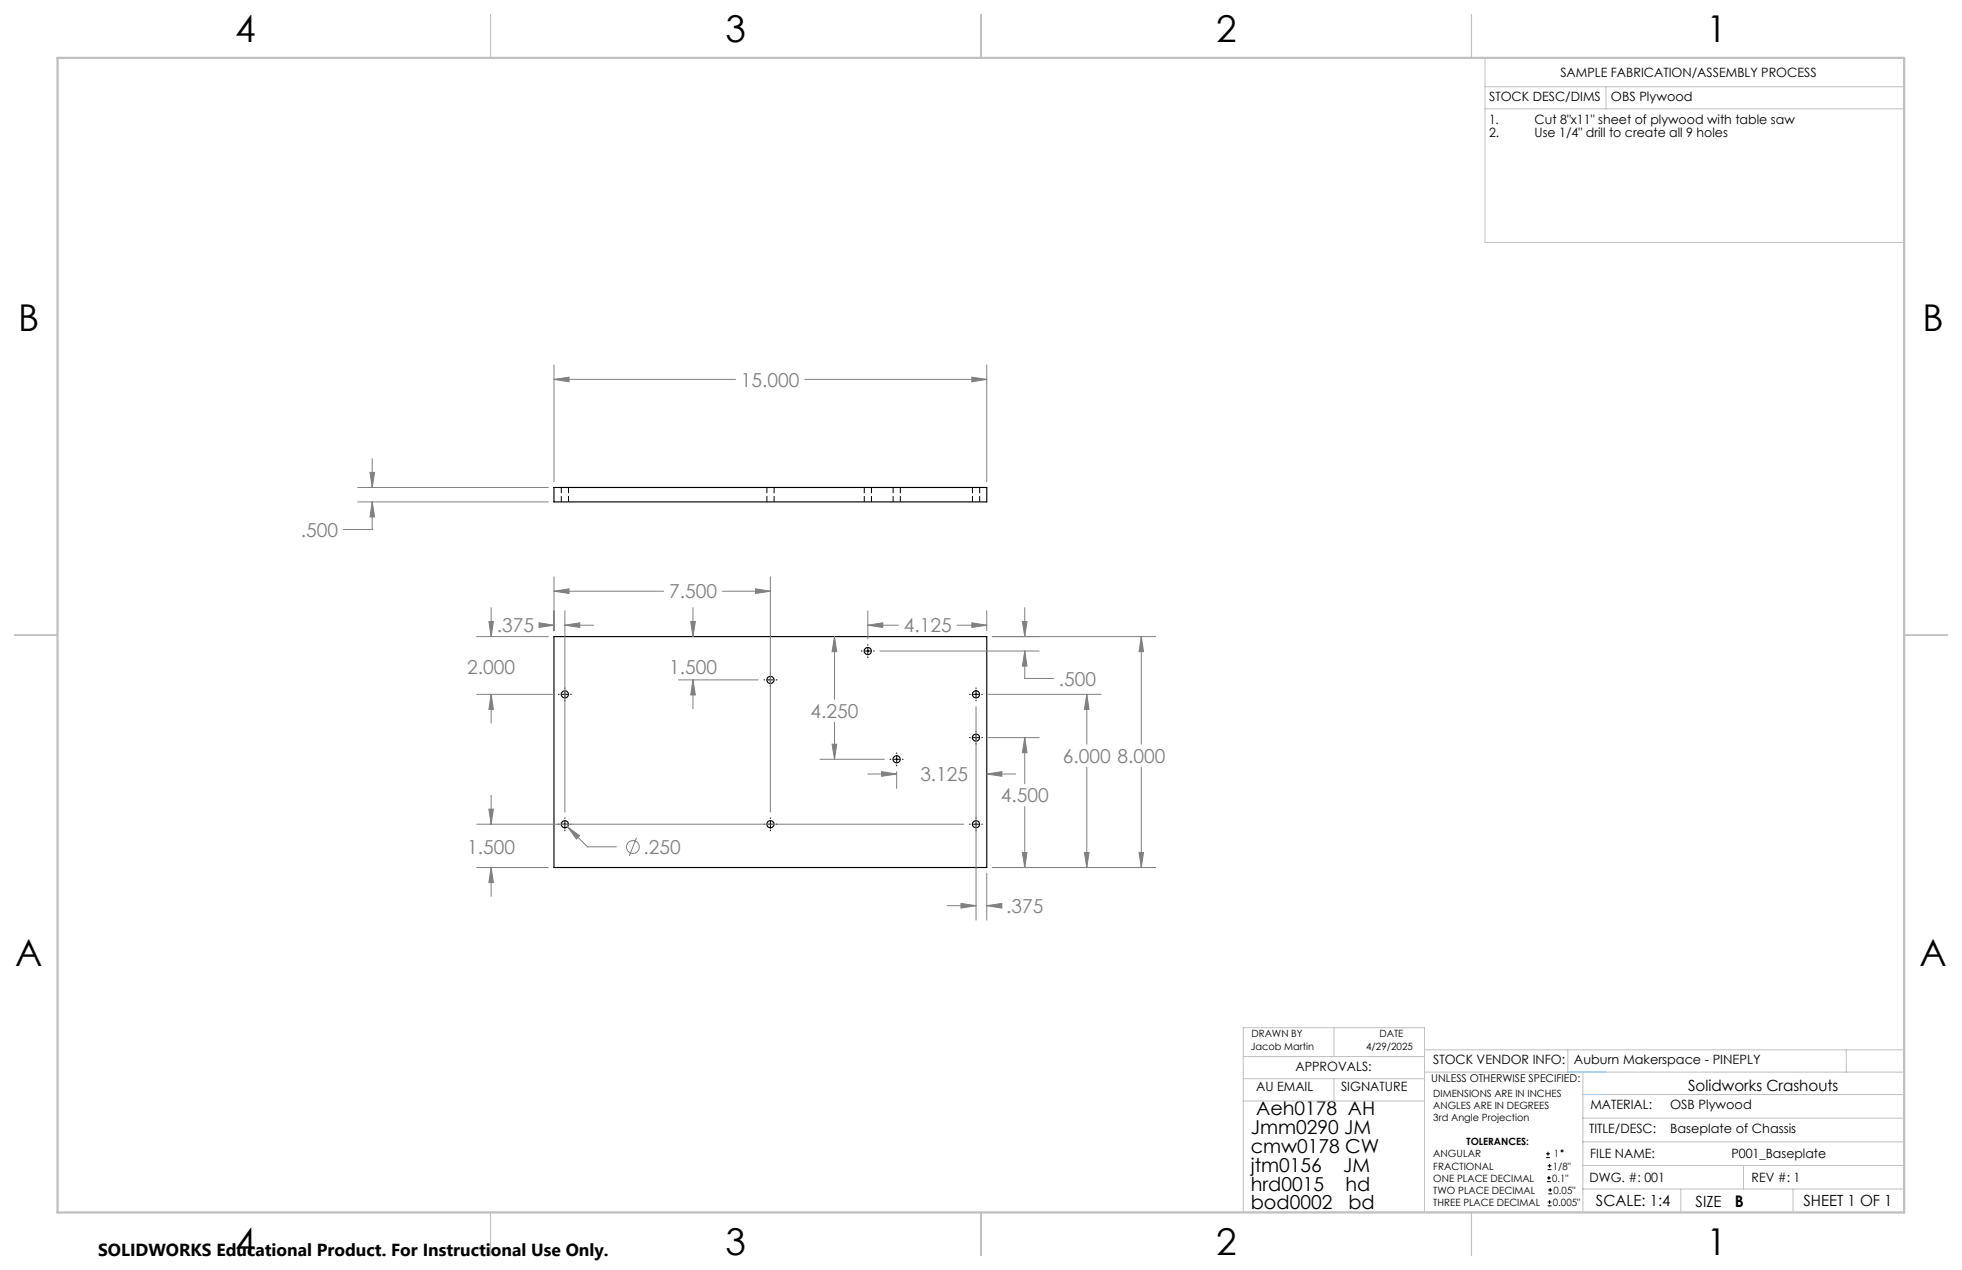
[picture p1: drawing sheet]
<svg xmlns="http://www.w3.org/2000/svg" width="432mm" height="279mm" viewBox="0 0 432 279" stroke-linecap="round" stroke-linejoin="round" font-family="sans-serif">
<g fill="none" stroke="#000" stroke-width=".25">
<path d="M121.9 107.2h95.3v3.2h-95.3zM121.9 140.1h95.3v50.8h-95.3z"/>
<circle cx="124.3" cy="152.8" r=".79"/>
<circle cx="169.6" cy="149.6" r=".8"/>
<circle cx="191" cy="143.2" r=".78"/>
<circle cx="214.8" cy="152.8" r=".78"/>
<circle cx="197.3" cy="167" r=".78"/>
<circle cx="214.8" cy="162.3" r=".78"/>
<circle cx="124.3" cy="181.3" r=".79"/>
<circle cx="169.6" cy="181.3" r=".8"/>
<circle cx="214.8" cy="181.3" r=".78"/>
</g>
<path d="M123.5 107.2v3.2M125.1 110.4v-3.2M168.8 107.2v3.2M170.4 110.4v-3.2M190.2 107.2v3.2M191.8 110.4v-3.2M196.6 107.2v3.2M198.1 110.4v-3.2M214 107.2v3.2M215.6 110.4v-3.2" fill="none" stroke="#000" stroke-width=".22" stroke-dasharray="1.3 .6" stroke-linecap="butt"/>
<g fill="none" stroke="#808080" stroke-width=".22">
<path d="M121.9 83.5l3.3-.5v1zM121.9 80.3v25.7M121.9 83.5h40M177.1 83.5h40.1M213.9 83l3.3 .5-3.3 .5zM217.2 80.3v25.7M78.7 110.4h41.9M78.7 107.2h41.9M81.4 103.9h1l-.5 3.3zM81.9 110.4l.5 3.3h-1zM81.9 110.4v6.1h-6.3M81.9 100.9v6.3"/>
<path d="M107.6 136.7h1l-.5 3.4zM108.1 133.7v6.4M118.6 137l3.3 .5-3.3 .5zM118.7 137.5h3.2M121.9 130.1l3.3-.6v1.1zM121.9 126.9v11.9M121.9 130.1h24.1M124.3 137.5l3.3-.5v1zM124.3 134.4v44.2M124.3 137.5h6.4M152 136.7h1l-.5 3.4zM152.5 133.7v6.4"/>
<path d="M159 130.1h10.5M166.3 129.5l3.2 .6-3.2 .5zM169.5 126.9v51.7M191 137.5l3.3-.5v1zM191 137.5h6.7M191 134.4v6.1M210.6 137.5h6.6M213.9 137l3.3 .5-3.3 .5zM217.2 134.4v4.4M225 136.7h1l-.5 3.4zM225.5 133.7v6.4M104.9 140.1h15.7"/>
<path d="M104.9 152.8h16.7M108.1 152.8l.5 3.3h-1zM108.1 152.8v6.3M149.3 149.6h17.6M152.5 149.6l.5 3.3h-1zM152.5 149.6v6.3M183.7 140.1l.4 3.3h-1zM183.7 140.1v13.7M183.7 158.9v8.1M193.7 143.2h35M214.8 155.5v46.9M217.5 152.8h24.9"/>
<path d="M218.4 140.1h36M225.5 143.2l.5 3.3h-1zM225.5 143.2v6.1h6.4M239.2 152.8l.5 3.3h-1zM239.2 152.8v10.9M251.2 140.1l.5 3.3h-1zM251.2 140.1v23.6M107.6 178h1l-.5 3.3zM108.1 175v6.3M180.5 167h14.1M183.1 163.7h1l-.4 3.3zM191 170.3h6.3"/>
<path d="M194 169.8l3.3 .5-3.3 .5zM197.3 169.8v3.7M217.2 170.3l3.3-.5v1zM217.2 170.3h6.3M217.5 162.3h11.2M225.5 162.3l.5 3.3h-1zM225.5 162.3v10.1M225.5 177.4v13.5M239.2 168.8v22.1M251.2 168.8v22.1M104.9 181.3h107.2M104.9 190.9h15.7"/>
<path d="M108.1 190.9l.5 3.3h-1zM108.1 190.9v6.3M124.9 181.9l2.7 2-.7 .7zM124.9 181.9l4.4 4.4h6.3M140.1 184.3l-1.6 4M208.5 199.2h6.3M211.5 198.8l3.3 .4-3.3 .6zM217.2 199.2l3.3-.4v1zM217.2 192.1v10.3M217.2 199.2h3M218.4 190.9h36M225 187.5h1l-.5 3.4z"/>
<path d="M238.7 187.5h1l-.5 3.4zM250.7 187.5h1l-.5 3.4z"/>
<circle cx="139.3" cy="186.4" r="1.41"/>
</g>
<g fill="none" stroke="#000" stroke-width=".22">
<path d="M122.9 152.8h.1M123.7 152.8h1.3M124.3 151.3v.2M124.3 152.1v1.3M124.3 154v.2M125.6 152.8h.1M168.1 149.6h.2M168.9 149.6h1.3M169.5 148.2v.1M169.5 148.9v1.3M169.5 150.8v.2M170.8 149.6h.2"/>
<path d="M189.5 143.2h.2M190.4 143.2h1.2M191 141.8v.2M191 142.6v1.3M191 144.5v.2M192.3 143.2h.1M213.4 152.8h.1M214.2 152.8h1.2M214.8 151.3v.2M214.8 152.1v1.3M214.8 154v.2M216.1 152.8h.1"/>
<path d="M124.3 179.9v.2M169.5 179.9v.2M195.9 167h.2M196.7 167h1.3M197.3 165.6v.2M197.3 166.4v1.3M197.3 168.3v.2M198.6 167h.2M213.4 162.3h.1M214.2 162.3h1.2M214.8 160.9v.1M214.8 161.6v1.3"/>
<path d="M214.8 163.5v.2M214.8 179.9v.2M216.1 162.3h.1M122.9 181.3h.1M123.7 181.3h1.3M124.3 180.7v1.3M124.3 182.6v.2M125.6 181.3h.1M168.1 181.3h.2M168.9 181.3h1.3M169.5 180.7v1.3M169.5 182.6v.2"/>
<path d="M170.8 181.3h.2M213.4 181.3h.1M214.2 181.3h1.2M214.8 180.7v1.3M214.8 182.6v.2M216.1 181.3h.1M340.3 254.7h.8M340.3 253.8h.8M340.5 260h.8M340.5 259.2h.8M340.6 257.3h.9M340.6 256.5h.9"/>
<path d="M340.7 253.4v.8M340.9 258.7v.8M341 256.1v.8M340.6 265.3h.9M340.6 264.4h.9M340.7 262.6h.9M340.7 261.8h.9M341 264v.9M341.2 261.4v.8"/>
<circle cx="343.8" cy="253.2" r=".2"/>
</g>
<g fill="none" stroke="#c0c0c0" stroke-width=".22">
<path d="M326.8 19.1h92.3M326.8 12.7v40.6h92.3M353.4 19.1v4.9M326.8 24h92.3M273.6 232.4h39.9M273.6 237.3h39.9M293.6 226.1v6.3M293.6 237.3v4.9M313.5 235.9h105.6M313.5 231h105.6M345.1 231v4.9M348.4 235.9v30.9"/>
<path d="M406.3 231v4.9M273.6 242.2h39.9M348.4 246h70.7M348.4 256.4h70.7M348.4 251.2h70.7M348.4 240.8h70.7M383.7 256.4v5.2M313.5 266.7v-40.6h-39.9v40.6h74.4M348.4 261.6h70.7M369.9 261.6v5.2M394.6 261.6v5.2"/>
</g>
<path d="M107.9 3.2v9.5M215.9 3.2v9.5M323.8 3.2v9.5M3.1 139.7h9.6M419.1 139.7h9.5M107.9 266.7v9.6M215.9 266.7v9.6M323.8 266.7v9.6" fill="none" stroke="#c0c0c0" stroke-width=".25"/>
<path d="M12.7 12.7h406.4v254h-406.4z" fill="none" stroke="#c0c0c0" stroke-width=".5"/>
<path d="M345.1 235.9h8.3M348.4 240.8h5" fill="none" stroke="#53a9ff" stroke-width=".22"/>
<path d="M124.3 137.5l3.3-.5v1zM118.6 137l3.3 .5-3.3 .5zM124.9 181.9l2 2.7 .7-.7zM166.3 129.5l3.2 .6-3.2 .5zM121.9 130.1l3.3-.6v1.1zM107.6 178h1l-.5 3.3zM108.1 190.9l.5 3.3h-1zM225.5 143.2l.5 3.3h-1zM225 136.7h1l-.5 3.4zM191 137.5l3.3-.5v1zM213.9 137l3.3 .5-3.3 .5zM194 169.8l3.3 .5-3.3 .5zM217.2 170.3l3.3-.5v1zM250.7 187.5h1l-.5 3.4zM251.2 140.1l.5 3.3h-1zM211.5 198.8l3.3 .4-3.3 .6zM217.2 199.2l3.3-.4v1zM152.5 149.6l.5 3.3h-1zM152 136.7h1l-.5 3.4zM108.1 152.8l.5 3.3h-1zM107.6 136.7h1l-.5 3.4zM183.1 163.7h1l-.4 3.3zM183.7 140.1l.4 3.3h-1zM225.5 162.3l.5 3.3h-1zM225 187.5h1l-.5 3.4zM239.2 152.8l.5 3.3h-1zM238.7 187.5h1l-.5 3.4zM81.9 110.4l.5 3.3h-1zM81.4 103.9h1l-.5 3.3zM213.9 83l3.3 .5-3.3 .5zM121.9 83.5l3.3-.5v1z" fill="#808080"/>
<g font-size="8.1">
<text x="51.7" y="9.3">4</text>
<text x="159.7" y="9.3">3</text>
<text x="267.6" y="9.3">2</text>
<text x="375.6" y="9.3">1</text>
<text x="4" y="72.8">B</text>
<text x="423.1" y="72.8">B</text>
<text x="3.3" y="212.5">A</text>
<text x="422.4" y="212.5">A</text>
<text x="51.7" y="276">4</text>
<text x="159.7" y="276">3</text>
<text x="267.6" y="276">2</text>
<text x="375.6" y="276">1</text>
</g>
<g font-size="4.2" fill="#808080">
<text x="163.1" y="85.1">15.000</text>
<text x="66.2" y="118.1">.500</text>
<text x="147.3" y="131.6">7.500</text>
<text x="109.3" y="139.1">.375</text>
<text x="198.9" y="139.1">4.125</text>
<text x="102.8" y="148.3">2.000</text>
<text x="147.3" y="148.3">1.500</text>
<text x="233.1" y="150.8">.500</text>
<text x="178.4" y="157.9">4.250</text>
<text x="233.9" y="167.8">6.000 8.000</text>
<text x="202.5" y="171.9">3.125</text>
<text x="220.3" y="176.5">4.500</text>
<text x="102.8" y="187.9">1.500</text>
<text x="141.6" y="187.9">.250</text>
<text x="221.4" y="200.8">.375</text>
</g>
<g font-size="4.2">
<text x="276.5" y="245.2">Aeh0178 AH</text>
<text x="275.3" y="249.4">Jmm0290 JM</text>
<text x="275.3" y="253.6">cmw0178 CW</text>
<text x="275.3" y="257.7">jtm0156</text>
<text x="295.6" y="257.7">JM</text>
<text x="275.3" y="261.9">hrd0015</text>
<text x="296.1" y="261.9">hd</text>
<text x="275.3" y="266.1">bod0002</text>
<text x="296.7" y="266.1">bd</text>
</g>
<text font-size="3.8" x="21.6" y="276.3">SOLIDWORKS Educational Product. For Instructional Use Only.</text>
<text font-size="3.5" x="381.8" y="265.6">B</text>
<g font-size="3.4">
<text x="371.5" y="240.1">Solidworks Crashouts</text>
<text x="351.2" y="265.2">SCALE: 1:4</text>
<text x="373.2" y="265.6">SIZE</text>
<text x="396.9" y="265.2">SHEET 1 OF 1</text>
</g>
<g font-size="2.8">
<text x="343.4" y="16.9">SAMPLE FABRICATION/ASSEMBLY PROCESS</text>
<text x="327.7" y="22.3">STOCK DESC/DIMS</text>
<text x="354.5" y="22.2">OBS Plywood</text>
<text x="327.7" y="27.3">1.</text>
<text x="337.7" y="27.3">Cut 8&quot;x11&quot; sheet of plywood with table saw</text>
<text x="327.7" y="30.1">2.</text>
<text x="337.7" y="30.1">Use 1/4&quot; drill to create all 9 holes</text>
<text x="285.1" y="235.7">APPROVALS:</text>
<text x="315.4" y="234.1">STOCK VENDOR INFO:</text>
<text x="346.4" y="234.1">Auburn Makerspace - PINEPLY</text>
<text x="276.4" y="240.1">AU EMAIL</text>
<text x="295.1" y="240.1">SIGNATURE</text>
<text x="350" y="244.1">MATERIAL:</text>
<text x="367.6" y="244.1">OSB Plywood</text>
<text x="349.7" y="249.2">TITLE/DESC:</text>
<text x="367.6" y="249.2">Baseplate of Chassis</text>
<text x="350" y="254.7">FILE NAME:</text>
<text x="381.1" y="254.8">P001_Baseplate</text>
<text x="349.8" y="260">DWG. #: 001</text>
<text x="385.5" y="260">REV #: 1</text>
</g>
<text font-size="2.4" x="315" y="238.1">UNLESS OTHERWISE SPECIFIED:</text>
<g font-size="2.2">
<text x="275.3" y="231.1">Jacob Martin</text>
<text x="275.4" y="228.2">DRAWN BY</text>
<text x="300.7" y="231.1">4/29/2025</text>
<text x="303.6" y="228.2">DATE</text>
<text x="315.4" y="241.4">DIMENSIONS ARE IN INCHES</text>
<text x="315.4" y="244">ANGLES ARE IN DEGREES</text>
<text x="315.4" y="246.7">3rd Angle Projection</text>
<text x="322.8" y="252">TOLERANCES:</text>
<text x="315.4" y="254.6">ANGULAR</text>
<text x="315.4" y="257.3">FRACTIONAL</text>
<text x="341.8" y="257.3">1/8&quot;</text>
<text x="342" y="254.6">1</text>
<text x="315.4" y="262.6">TWO PLACE DECIMAL</text>
<text x="315.4" y="260">ONE PLACE DECIMAL</text>
<text x="341.6" y="260">0.1&quot;</text>
<text x="341.9" y="262.6">0.05&quot;</text>
<text x="315.4" y="265.3">THREE PLACE DECIMAL</text>
<text x="341.8" y="265.3">0.005&quot;</text>
</g>
</svg>
